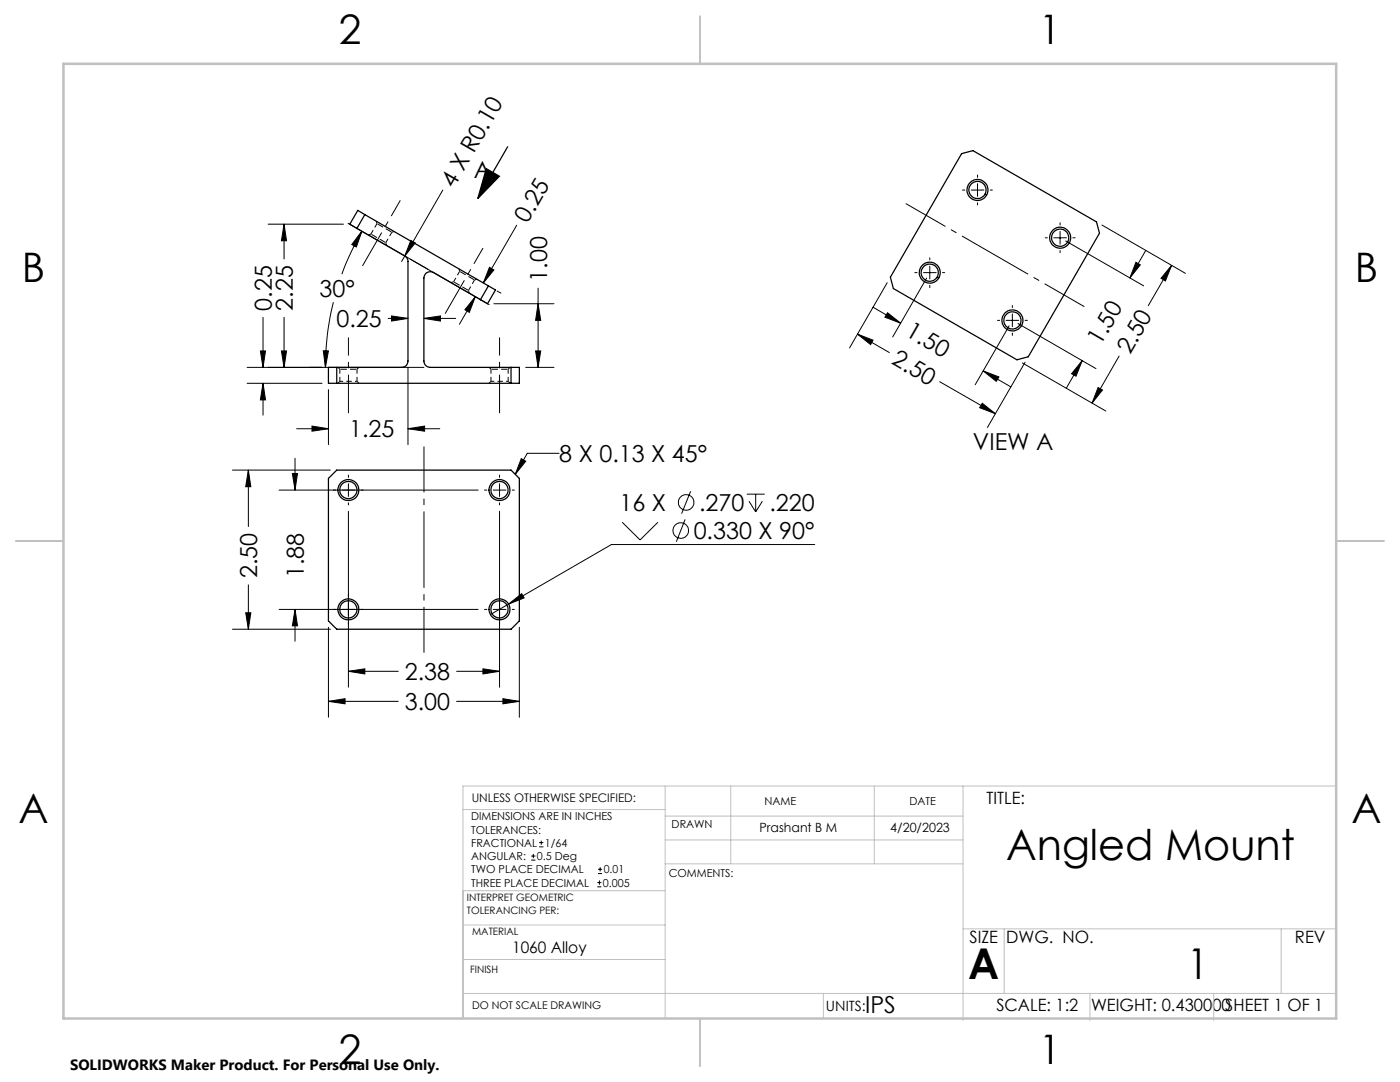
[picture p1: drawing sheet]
<svg xmlns="http://www.w3.org/2000/svg" width="279mm" height="216mm" viewBox="0 0 279 216" stroke-linecap="round" stroke-linejoin="round" font-family="sans-serif">
<path d="M75.2 44.6l3 1.7M77 48.4l-3-1.7M91.7 54.1l3 1.8M93.5 57.9l-3-1.7M67.8 73.7h3.5M98 73.7h3.4" fill="none" stroke="#000" stroke-width=".2" stroke-dasharray="1.3 .6" stroke-dashoffset="-.1" stroke-linecap="butt"/>
<path d="M69.5 76.1h-1.7M71.3 76.1h-1.8M99.7 76.1h-1.7M101.4 76.1h-1.7" fill="none" stroke="#000" stroke-width=".2" stroke-dasharray="1.3 .6" stroke-dashoffset=".9" stroke-linecap="butt"/>
<g fill="none" stroke="#000" stroke-width=".2" stroke-dasharray="1.3 .6" stroke-linecap="butt">
<path d="M74 46.7l-.5 .1M75.1 44.1l.1 .5M77.1 48.9l-.1-.5M78.2 46.3l.5-.1M90.5 56.2l-.5 .2M91.6 53.6l.1 .5M93.6 58.5l-.1-.6M94.7 55.9l.5-.2M67.4 73.3l.4 .4M67.8 76.1l-.4 .4M71.3 73.7l.3-.4M71.6 76.5l-.3-.4"/>
<path d="M97.6 73.3l.4 .4M98 76.1l-.4 .4M101.4 73.7l.4-.4M101.8 76.5l-.4-.4"/>
</g>
<path d="M75.2 44.6l-1.2 2.1M77 48.4l1.2-2.1M91.7 54.1l-1.2 2.1M93.5 57.9l1.2-2M67.8 73.7v2.4M71.3 76.1v-2.4M98 73.7v2.4M101.4 76.1v-2.4" fill="none" stroke="#000" stroke-width=".2" stroke-dasharray="1.3 .6" stroke-dashoffset=".4" stroke-linecap="butt"/>
<g fill="none" stroke="#000" stroke-width=".25">
<path d="M97 33.7l2.7 1.5-4.3 4.4zM101.4 29.2l-6 10.4M191.9 30.7l2.3-.6 24.6 14.2 .6 2.2-14.2 24.7-2.2 .6-24.7-14.2-.6-2.3zM71.2 45.6l9.6 5.5a1.29 1.29 0 0 1 .6 1.1v19.8a1.21 1.21 0 0 1-1.2 1.3h-14.7v3.2h38.1v-3.2h-17.7a1.26 1.26 0 0 1-1.3-1.3v-16.5a1.27 1.27 0 0 1 1.9-1.1l9.4 5.4M72.8 42.8l-1.6 2.8M72.8 42.8l24.7 14.2M72.8 42.8l-1.4-.8-1.6 2.7 1.4 .9M97.5 57l-1.6 2.8M97.5 57l1.4 .9-1.6 2.7-1.4-.8M67.2 73.3v3.2M102 73.3v3.2M67.2 93.8h34.8l1.6 1.7v28.4l-1.6 1.7h-34.8l-1.7-1.7v-28.4z"/>
<circle cx="195.1" cy="37.9" r="2.1"/>
<circle cx="195.1" cy="37.9" r="1.72"/>
<circle cx="185.5" cy="54.4" r="2.1"/>
<circle cx="185.6" cy="54.4" r="1.72"/>
<circle cx="211.6" cy="47.4" r="2.1"/>
<circle cx="211.6" cy="47.4" r="1.72"/>
<circle cx="202" cy="63.9" r="2.1"/>
<circle cx="202.1" cy="63.9" r="1.72"/>
<circle cx="69.5" cy="97.8" r="1.72"/>
<circle cx="69.5" cy="97.8" r="2.1"/>
<circle cx="99.7" cy="97.8" r="1.72"/>
<circle cx="99.7" cy="97.8" r="2.1"/>
<circle cx="69.5" cy="121.6" r="1.72"/>
<circle cx="69.5" cy="121.6" r="2.1"/>
<circle cx="99.7" cy="121.6" r="1.72"/>
<circle cx="99.7" cy="121.6" r="2.1"/>
</g>
<g fill="none" stroke="#000" stroke-width=".2">
<path d="M88.4 37.9l-7.6 13.2M192.1 37.9h.4M193.8 37.9h2.6M195.1 34.9v.5M195.1 36.7v2.5M197.6 37.9h.4M53.5 44.7h15M56.7 44.7l.5 3.3h-1zM56.7 44.7v7M69.5 44.6l28.1 16.2M72.2 46.1l-1.1 3.2-.9-.5zM72.2 46.1l-.5 1a53.3 53.3 0 0 0-3.5 7.6"/>
<path d="M80.8 51.1l-.6 1.1M82 48l.9 .5-2.1 2.6zM94.9 59.2l-1.2 3.1-.9-.5zM94.9 59.2l-3.2 5.5M97.7 53.3l.9 .6-2.2 2.6zM99.2 58.1l.8 .4M103.1 44.9l-6.7 11.6M107.4 57.5v15.8M177.1 56.4l-7.6 13M182.6 54.4h.4M184.3 54.4h2.5M184.9 55.5l-6.7 11.7"/>
<path d="M185.6 51.4v.5M185.6 53.1v2.6M185.6 56.9v.5M188.1 54.4h.4M195.1 40.5v.4M208.6 47.4h.4M210.3 47.4h2.5M211.6 44.4v.5M211.6 46.2v2.5M211.6 50v.4M212.7 48.1l15.5 8.9M214.1 47.4h.5"/>
<path d="M219.9 44.9l16.7 9.6M226.7 52.4l.9 .4-2.1 2.7zM228.7 50l-3.2 5.5M233.8 53l-1.2 3.1-.9-.6zM233.8 53l-4.6 8M49.3 73.3h35.3M49.3 76.5h15M52 70h1l-.5 3.3zM52.5 76.5l.5 3.3h-1zM52.5 63.3v10M52.5 76.5v6.3M56.2 70h1l-.5 3.3z"/>
<path d="M56.7 63.3v10M64.5 70h1l-.6 3.3zM65.5 77.8v10.9M66.5 60.3a52.7 52.7 0 0 0-1.6 13M77.5 63.5h3.9M78.1 63l3.3 .5-3.3 .6zM81.4 73.3v15.4M84.6 63.5l3.3-.5v1.1zM84.6 63.5h6.3M98.6 60.6h12M104.9 73.3h5.7M106.9 70h1l-.5 3.3z"/>
<path d="M107.4 60.6l.5 3.3h-1zM171.1 66.7l3.1 1.2-.5 .9zM171.1 66.7l6.4 3.6M174.2 61.3l5.5 3.2M177.1 62.4l2.6 2.1-3.1-1.2zM187.5 76.2l11.1 6.3M196.2 74l3.2 1.2-.6 .9zM196.2 74l5.5 3.2M199.1 63.9h.4M200.8 63.9h2.5M201.4 65l-6.8 11.8M202 61v.4"/>
<path d="M202 62.7v2.5M202 66.5v.4M203.2 64.6l15.5 9M204 72.4l16.7 9.6M204.6 72.3l-7.5 13M204.6 63.9h.4M216 72l-1.3 3.1-.8-.5zM216 72l-3.2 5.5M219.1 77.3l.9 .5-2.1 2.6zM223.3 71l-5.4 9.4M46.4 93.8h19.5M49.6 93.8l.5 3.3h-1.1z"/>
<path d="M49.6 93.8v11.3M55.7 97.8h39.7M58.3 94.5h1.1l-.5 3.3zM58.9 91.4v6.4M59.2 85.5h6.3M62.3 85l3.2 .5-3.2 .5zM69.5 94.8v.4M69.5 96.5v2.6M81.4 85.5l3.3-.5v1zM81.4 85.5h6.4M96.7 97.8h.5M98.4 97.8h2.6"/>
<path d="M99.7 94.8v.4M99.7 96.5v2.6M102.2 97.8h.5M104 91.5l.9 .5-2.1 2.7zM111.6 90.5h-6.4l-2.4 4.2M137.8 98l-1.8 4.5M149 98.6h3.6M150.8 98.6v3.5M196 80.5l2.6 2-3.1-1.1zM49.6 116.7v8.9M69.5 100.3v.5M69.5 102v35.1"/>
<path d="M99.7 100.3v.5M99.7 102v35.1M124.2 104.2l3.5 3.5 3.6-3.5M136.7 103.6l-1.7 4.5M149.5 100l1.3 2.1M152.2 100l-1.4 2.1M162.6 108.7h-40.6l-20.5 11.8M46.4 125.6h19.5M49 122.3h1.1l-.5 3.3zM55.7 121.6h39.7M58.9 121.6l.5 3.3h-1.1zM58.9 121.6v6.4"/>
<path d="M65.5 139.9l3.4-.5v1zM65.5 125.2v17.9M65.5 139.9h14M69.5 133.9l3.3-.4v1zM69.5 133.9h10M91.1 139.9h12.5M91.1 133.9h8.6M96.4 133.5l3.3 .4-3.3 .6zM96.7 121.6h.5M98.4 121.6h2.6M100.4 139.4l3.2 .5-3.2 .5zM101.5 120.5l2.6-2 .5 .8z"/>
<path d="M101.5 120.5l-3.6 2.1M102.2 121.6h.5M103.6 125.2v17.9M106 171.6h.9M106 170.8h.9M106.4 170.4v.8M107.6 169h.8M107.6 168.1h.8M108 167.7v.9M119.2 177h.8M119.2 176.1h.8M119.3 174.3h.9"/>
<path d="M119.3 173.5h.9M119.6 175.7v.8M119.8 173v.9"/>
<circle cx="135.9" cy="105.9" r="1.55"/>
<circle cx="136.9" cy="100.2" r="1.55"/>
</g>
<path d="M72.3 53.1l7.6-13.1M88.8 62.6l7.6-13.1M69.5 82.4v-15.1M99.7 82.4v-15.1" fill="none" stroke="#000" stroke-width=".2" stroke-dasharray="15.2 1.3 1.3 1.3" stroke-dashoffset="7.6" stroke-linecap="butt"/>
<path d="M216.4 61.2l-35.6-20.6M84.6 89.1v41.1" fill="none" stroke="#000" stroke-width=".2" stroke-dasharray="15.2 1.3 1.3 1.3" stroke-dashoffset="6.1" stroke-linecap="butt"/>
<g fill="none" stroke="#c0c0c0" stroke-width=".2">
<path d="M132.8 156.8v46.4M145.8 156.8v15.6M174.5 156.8v15.6M192.2 156.8v46.8M266.7 156.8h-174.3v46.4M92.4 161.5h40.4M92.4 177.7h40.4M132.8 167.6h59.4M132.8 162.8h59.4M132.8 172.4h59.4M92.4 198.2h174.3M92.4 191.5h40.4"/>
<path d="M92.4 184.6h40.4M164.3 198.2v5M192.2 185.3h74.5M200.4 185.3v12.9M217.5 198.2v5.4M242.2 198.2v5.4M255.7 185.3v12.9"/>
</g>
<path d="M139.7 3.2v9.5M3.1 107.9h9.6M266.7 107.9h9.5M139.7 203.2v9.6" fill="none" stroke="#c0c0c0" stroke-width=".25"/>
<path d="M12.7 12.7h254v190.5h-254z" fill="none" stroke="#c0c0c0" stroke-width=".5"/>
<g fill="#000">
<path d="M97 33.7l2.7 1.5-4.3 4.4zM82 48l.9 .5-2.1 2.6z"/>
<path d="M56.7 44.7l.5 3.3h-1zM56.2 70h1l-.5 3.3zM107.4 60.6l.5 3.3h-1zM106.9 70h1l-.5 3.3z"/>
<path d="M72.2 46.1l-1.1 3.2-.9-.5zM64.5 70h1l-.6 3.3z"/>
<path d="M94.9 59.2l-1.2 3.1-.9-.5zM97.7 53.3l.9 .6-2.2 2.6zM219.1 77.3l.9 .5-2.1 2.6zM233.8 53l-1.2 3.1-.9-.6z"/>
<path d="M52.5 76.5l.5 3.3h-1zM52 70h1l-.5 3.3z"/>
<path d="M78.1 63l3.3 .5-3.3 .6zM84.6 63.5l3.3-.5v1.1z"/>
<path d="M216 72l-1.3 3.1-.8-.5zM226.7 52.4l.9 .4-2.1 2.7z"/>
<path d="M58.3 94.5h1.1l-.5 3.3zM58.9 121.6l.5 3.3h-1.1z"/>
<path d="M81.4 85.5l3.3-.5v1zM62.3 85l3.2 .5-3.2 .5z"/>
<path d="M196 80.5l2.6 2-3.1-1.1zM171.1 66.7l3.1 1.2-.5 .9zM196.2 74l3.2 1.2-.6 .9zM177.1 62.4l2.6 2.1-3.1-1.2z"/>
<path d="M49 122.3h1.1l-.5 3.3zM49.6 93.8l.5 3.3h-1.1z"/>
<path d="M65.5 139.9l3.4-.5v1zM100.4 139.4l3.2 .5-3.2 .5zM69.5 133.9l3.3-.4v1zM96.4 133.5l3.3 .4-3.3 .6zM104 91.5l.9 .5-2.1 2.7zM101.5 120.5l3.1-1.2-.5-.8z"/>
</g>
<g font-size="8.5">
<text x="200.8" y="171.6">Angled Mount</text>
<text x="193.2" y="195.4">A</text>
<text x="236.9" y="195.4">1</text>
</g>
<g font-size="8.1">
<text x="67.6" y="8.9">2</text>
<text x="207.3" y="8.9">1</text>
<text x="4.4" y="56.2">B</text>
<text x="270.4" y="56.2">B</text>
<text x="3.7" y="164.1">A</text>
<text x="269.7" y="164.1">A</text>
<text x="67.6" y="212.4">2</text>
<text x="207.3" y="212.4">1</text>
</g>
<g font-size="4.7">
<text x="94.5" y="35.6">A</text>
<text x="90.6" y="37.7" transform="rotate(-60 90.6 37.7)">4 X R0.10</text>
<text x="105.3" y="44.7" transform="rotate(-60 105.3 44.7)">0.25</text>
<text x="63.8" y="59.2">30°</text>
<text x="109.2" y="56.2" transform="rotate(-90 109.2 56.2)">1.00</text>
<text x="54.3" y="62" transform="rotate(-90 54.3 62)">0.25</text>
<text x="58.5" y="62" transform="rotate(-90 58.5 62)">2.25</text>
<text x="67.1" y="65.3">0.25</text>
<text x="180.5" y="66.9" transform="rotate(30 180.5 66.9)">1.50</text>
<text x="219.6" y="69.1" transform="rotate(-60 219.6 69.1)">1.50</text>
<text x="225.5" y="70.8" transform="rotate(-60 225.5 70.8)">2.50</text>
<text x="177.7" y="72.5" transform="rotate(30 177.7 72.5)">2.50</text>
<text x="69.7" y="87.3">1.25</text>
<text x="194.2" y="89.8">VIEW A</text>
<text x="111.6" y="92.2">8 X 0.13 X 45°</text>
<text x="123.6" y="101.9">16 X</text>
<text x="139.5" y="101.9">.270</text>
<text x="153.6" y="101.9">.220</text>
<text x="138.4" y="107.6">0.330 X 90°</text>
<text x="51.3" y="115.4" transform="rotate(-90 51.3 115.4)">2.50</text>
<text x="60.7" y="115.4" transform="rotate(-90 60.7 115.4)">1.88</text>
<text x="80.8" y="135.7">2.38</text>
<text x="80.8" y="141.7">3.00</text>
<text x="172.7" y="202.2">IPS</text>
</g>
<g font-size="3.4">
<text x="196.9" y="160.4">TITLE:</text>
<text x="193.5" y="188.1">SIZE</text>
<text x="200.8" y="188.1">DWG. NO.</text>
<text x="258.4" y="188.1">REV</text>
<text x="198.8" y="201.7">SCALE: 1:2</text>
<text x="217.7" y="201.8">WEIGHT: 0.430000SHEET 1 OF 1</text>
</g>
<text font-size="3.2" x="102.2" y="190.1">1060 Alloy</text>
<text font-size="3" x="14" y="213.5">SOLIDWORKS Maker Product. For Personal Use Only.</text>
<text font-size="2.8" x="164.8" y="201.7">UNITS:</text>
<g font-size="2.5">
<text x="151.6" y="166">Prashant B M</text>
<text x="177.7" y="166">4/20/2023</text>
</g>
<text font-size="2.4" x="94.1" y="160">UNLESS OTHERWISE SPECIFIED:</text>
<g font-size="2.2">
<text x="152.6" y="160.6">NAME</text>
<text x="181.5" y="160.6">DATE</text>
<text x="94" y="163.7">DIMENSIONS ARE IN INCHES</text>
<text x="94" y="166.3">TOLERANCES:</text>
<text x="134" y="165.3">DRAWN</text>
<text x="94" y="171.6">ANGULAR:</text>
<text x="94" y="169">FRACTIONAL</text>
<text x="107.2" y="171.6">0.5 Deg</text>
<text x="108.8" y="169">1/64</text>
<text x="94" y="176.9">THREE PLACE DECIMAL</text>
<text x="94" y="174.3">TWO PLACE DECIMAL</text>
<text x="120.3" y="176.9">0.005</text>
<text x="120.5" y="174.3">0.01</text>
<text x="133.5" y="175">COMMENTS:</text>
</g>
<text font-size="2.1" x="94.2" y="201.4">DO NOT SCALE DRAWING</text>
<g font-size="2">
<text x="93.2" y="179.8">INTERPRET GEOMETRIC</text>
<text x="93.2" y="182.3">TOLERANCING PER:</text>
<text x="94.2" y="186.5">MATERIAL</text>
<text x="93.8" y="194.1">FINISH</text>
</g>
</svg>
